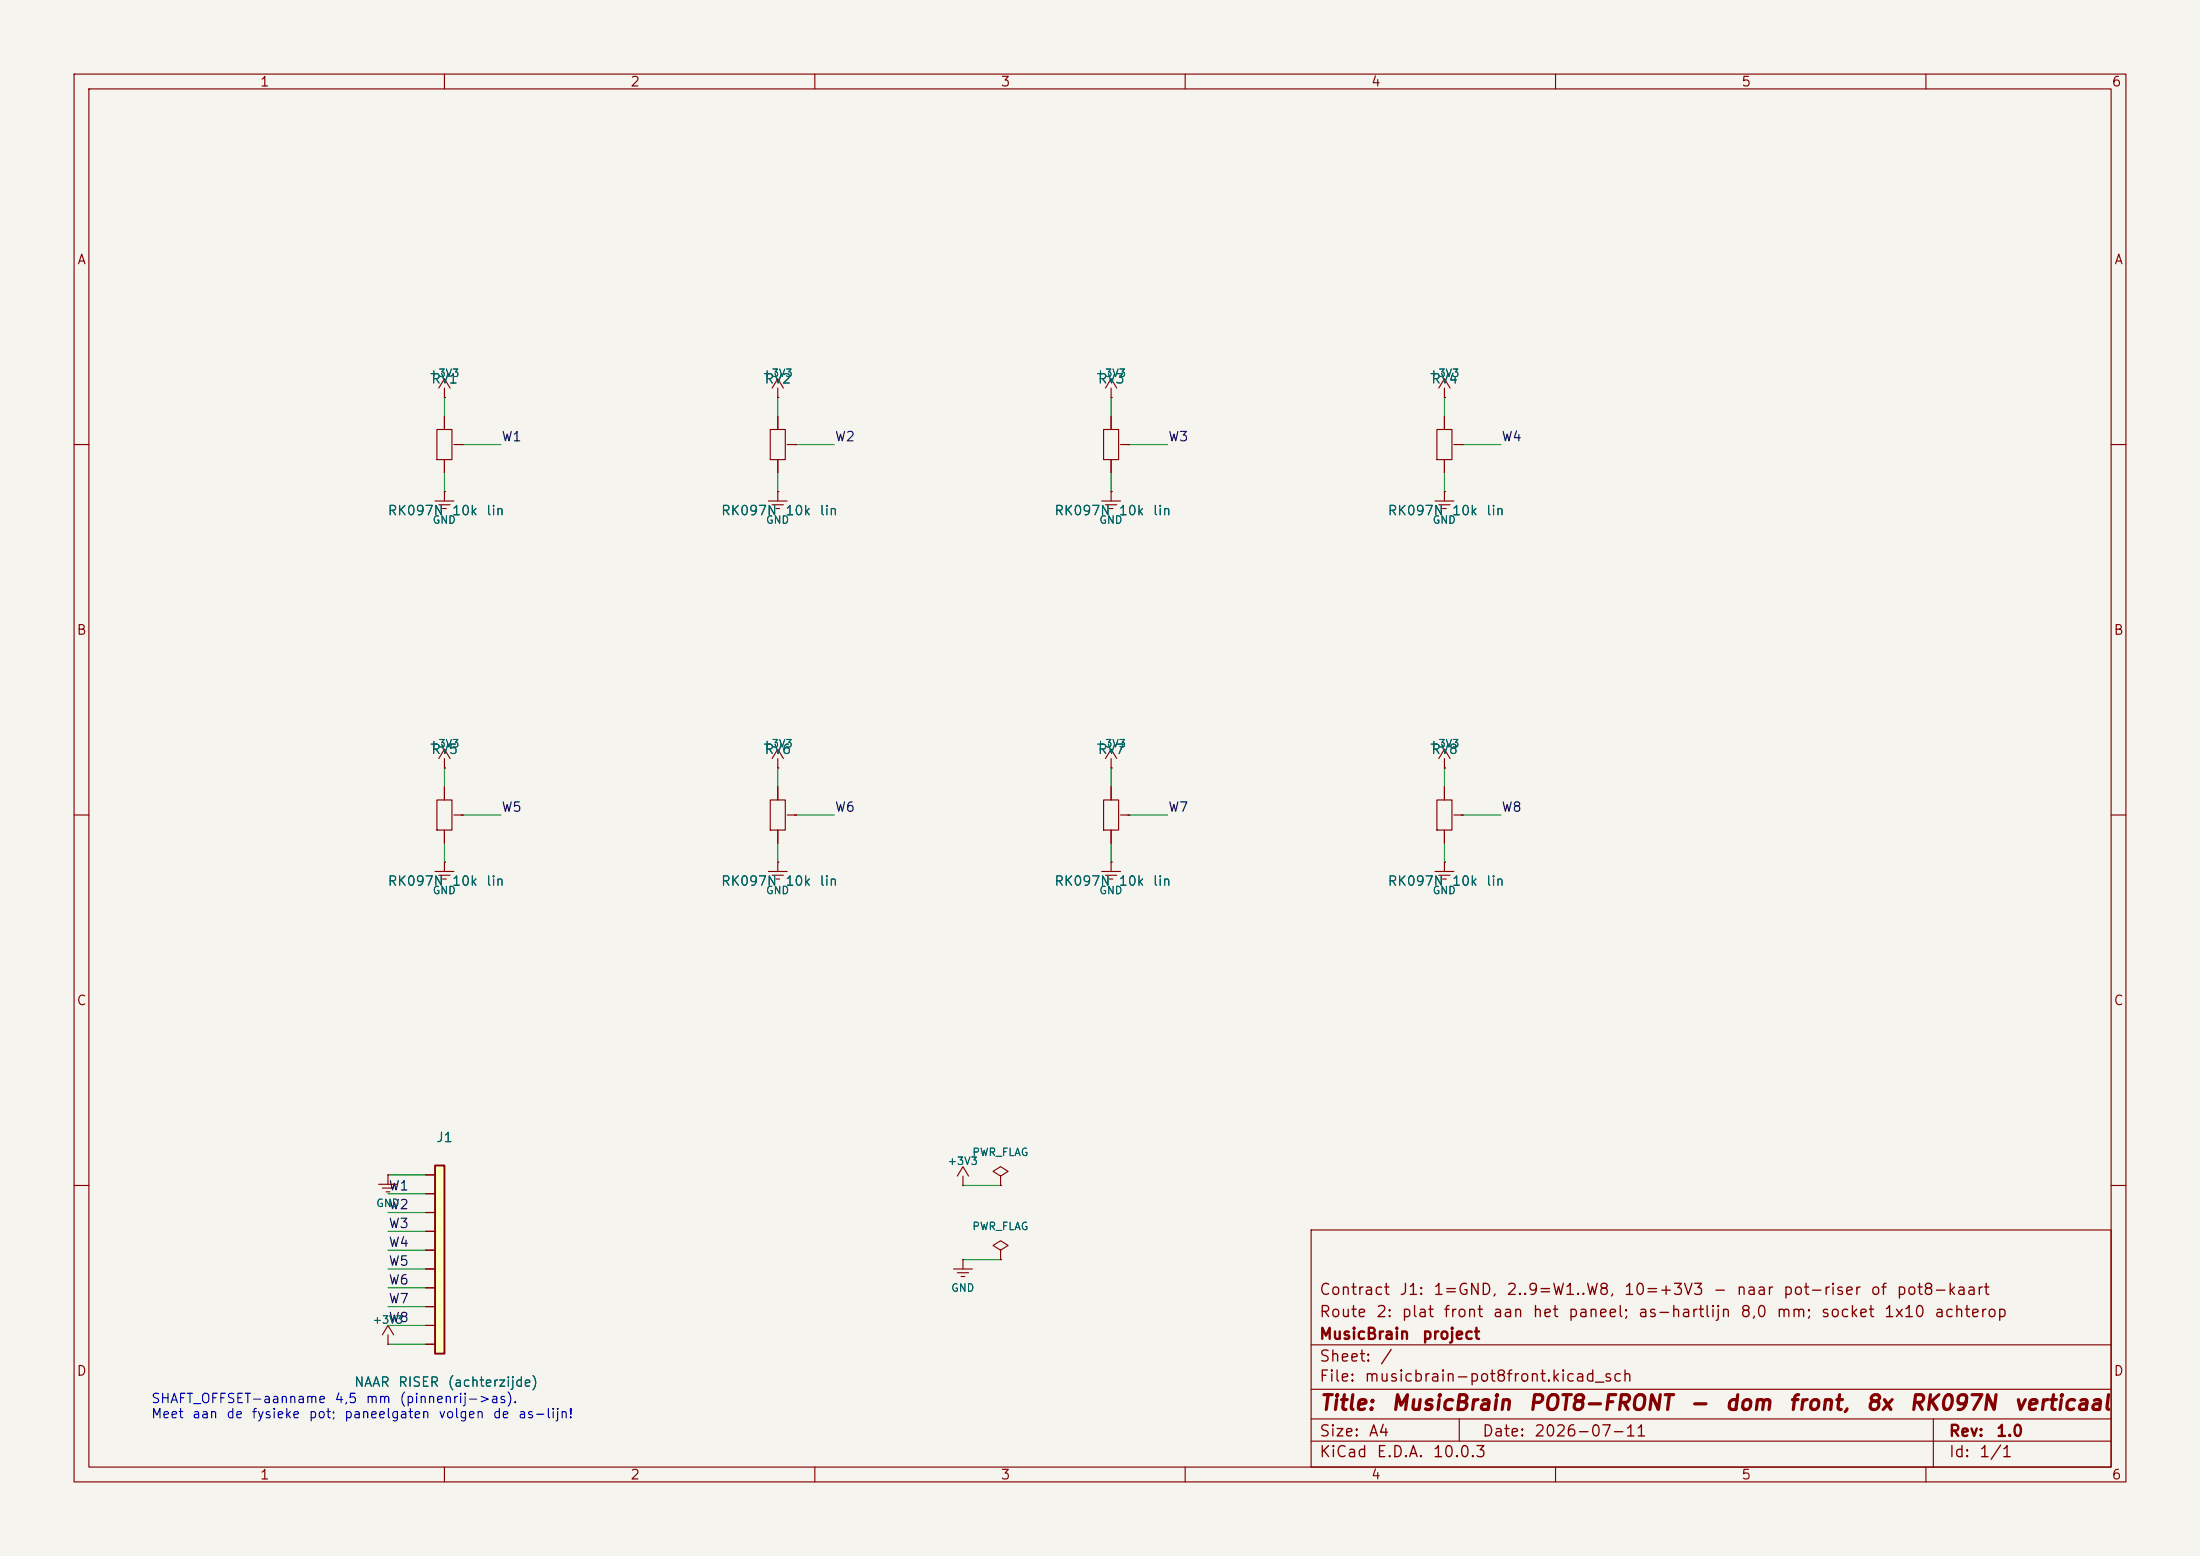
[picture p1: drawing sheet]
(kicad_sch
 (version 20231120)
 (generator "eeschema")
 (generator_version "8.0")
 (paper "A4")
 (title_block
  (title "MusicBrain POT8-FRONT - dom front, 8x RK097N verticaal")
  (date "2026-07-11")
  (rev "1.0")
  (company "MusicBrain project")
  (comment 1 "Route 2: plat front aan het paneel; as-hartlijn 8,0 mm; socket 1x10 achterop")
  (comment 2 "Contract J1: 1=GND, 2..9=W1..W8, 10=+3V3 - naar pot-riser of pot8-kaart"))
 (lib_symbols
  (symbol "Device:R_Potentiometer"
   (pin_names (offset 0) (hide yes)) (pin_numbers (hide yes))
   (property "Reference" "RV" (at 2.54 0 90) (effects (font (size 1.27 1.27))))
   (property "Value" "R_Potentiometer" (at -2.54 0 90) (effects (font (size 1.27 1.27))))
   (property "Footprint" "" (at 0 0 0) (effects (font (size 1.27 1.27)) (hide yes)))
   (property "Datasheet" "" (at 0 0 0) (effects (font (size 1.27 1.27)) (hide yes)))
   (symbol "R_Potentiometer_0_1"
    (polyline (pts (xy -1.016 -2.032) (xy 1.016 -2.032) (xy 1.016 2.032) (xy -1.016 2.032) (xy -1.016 -2.032)) (stroke (width 0) (type default)) (fill (type none)))
    (polyline (pts (xy 1.27 0) (xy 2.286 0)) (stroke (width 0) (type default)) (fill (type none))))
   (symbol "R_Potentiometer_1_1"
    (pin passive line (at 0 3.81 270) (length 1.778) (name "CW" (effects (font (size 1.27 1.27)))) (number "3" (effects (font (size 1.0 1.0)))))
    (pin passive line (at 2.54 0 180) (length 0.254) (name "W" (effects (font (size 1.27 1.27)))) (number "2" (effects (font (size 1.0 1.0)))))
    (pin passive line (at 0 -3.81 90) (length 1.778) (name "CCW" (effects (font (size 1.27 1.27)))) (number "1" (effects (font (size 1.0 1.0)))))))
  (symbol "Custom:Conn_01x10"
   (pin_names (offset 1.016) (hide yes)) (pin_numbers (hide yes))
   (property "Reference" "J" (at 0 15.24 0) (effects (font (size 1.27 1.27))))
   (property "Value" "Conn" (at 0 -15.24 0) (effects (font (size 1.27 1.27))))
   (property "Footprint" "" (at 0 0 0) (effects (font (size 1.27 1.27)) (hide yes)))
   (property "Datasheet" "" (at 0 0 0) (effects (font (size 1.27 1.27)) (hide yes)))
   (symbol "Conn_01x10_0_1"
    (rectangle (start -1.27 12.7) (end 0 -12.7) (stroke (width 0.254) (type default)) (fill (type background))))
   (symbol "Conn_01x10_1_1"
    (pin passive line (at -2.54 11.43 0) (length 1.27) (name "Pin_1" (effects (font (size 1.27 1.27)))) (number "1" (effects (font (size 1.0 1.0)))))
    (pin passive line (at -2.54 8.89 0) (length 1.27) (name "Pin_2" (effects (font (size 1.27 1.27)))) (number "2" (effects (font (size 1.0 1.0)))))
    (pin passive line (at -2.54 6.35 0) (length 1.27) (name "Pin_3" (effects (font (size 1.27 1.27)))) (number "3" (effects (font (size 1.0 1.0)))))
    (pin passive line (at -2.54 3.81 0) (length 1.27) (name "Pin_4" (effects (font (size 1.27 1.27)))) (number "4" (effects (font (size 1.0 1.0)))))
    (pin passive line (at -2.54 1.27 0) (length 1.27) (name "Pin_5" (effects (font (size 1.27 1.27)))) (number "5" (effects (font (size 1.0 1.0)))))
    (pin passive line (at -2.54 -1.27 0) (length 1.27) (name "Pin_6" (effects (font (size 1.27 1.27)))) (number "6" (effects (font (size 1.0 1.0)))))
    (pin passive line (at -2.54 -3.81 0) (length 1.27) (name "Pin_7" (effects (font (size 1.27 1.27)))) (number "7" (effects (font (size 1.0 1.0)))))
    (pin passive line (at -2.54 -6.35 0) (length 1.27) (name "Pin_8" (effects (font (size 1.27 1.27)))) (number "8" (effects (font (size 1.0 1.0)))))
    (pin passive line (at -2.54 -8.89 0) (length 1.27) (name "Pin_9" (effects (font (size 1.27 1.27)))) (number "9" (effects (font (size 1.0 1.0)))))
    (pin passive line (at -2.54 -11.43 0) (length 1.27) (name "Pin_10" (effects (font (size 1.27 1.27)))) (number "10" (effects (font (size 1.0 1.0)))))))
  (symbol "power:GND"
   (power)
   (pin_numbers (hide yes)) (pin_names (offset 0) (hide yes))
   (property "Reference" "#PWR" (at 0 -1.27 0) (effects (font (size 1.27 1.27)) (hide yes)))
   (property "Value" "GND" (at 0 -3.81 0) (effects (font (size 1.27 1.27))))
   (property "Footprint" "" (at 0 0 0) (effects (font (size 1.27 1.27)) (hide yes)))
   (property "Datasheet" "" (at 0 0 0) (effects (font (size 1.27 1.27)) (hide yes)))
   (symbol "GND_0_1"
    (polyline (pts (xy 0 0) (xy 0 -1.27)) (stroke (width 0) (type default)) (fill (type none)))
    (polyline (pts (xy -1.27 -1.27) (xy 1.27 -1.27)) (stroke (width 0) (type default)) (fill (type none)))
    (polyline (pts (xy -0.762 -1.778) (xy 0.762 -1.778)) (stroke (width 0) (type default)) (fill (type none)))
    (polyline (pts (xy -0.254 -2.286) (xy 0.254 -2.286)) (stroke (width 0) (type default)) (fill (type none))))
   (symbol "GND_1_1"
    (pin power_in line (at 0 0 270) (length 0) (name "GND" (effects (font (size 1.27 1.27)) (hide yes))) (number "1" (effects (font (size 1.0 1.0)))))))
  (symbol "power:+3V3"
   (power)
   (pin_numbers (hide yes)) (pin_names (offset 0) (hide yes))
   (property "Reference" "#PWR" (at 0 0 0) (effects (font (size 1.27 1.27)) (hide yes)))
   (property "Value" "+3V3" (at 0 3.302 0) (effects (font (size 1.27 1.27))))
   (property "Footprint" "" (at 0 0 0) (effects (font (size 1.27 1.27)) (hide yes)))
   (property "Datasheet" "" (at 0 0 0) (effects (font (size 1.27 1.27)) (hide yes)))
   (symbol "+3V3_0_1"
    (polyline (pts (xy 0 0) (xy 0 1.27)) (stroke (width 0) (type default)) (fill (type none)))
    (polyline (pts (xy -0.762 1.27) (xy 0 2.54) (xy 0.762 1.27)) (stroke (width 0) (type default)) (fill (type none))))
   (symbol "+3V3_1_1"
    (pin power_in line (at 0 0 90) (length 0) (name "+3V3" (effects (font (size 1.27 1.27)) (hide yes))) (number "1" (effects (font (size 1.0 1.0)))))))
  (symbol "power:PWR_FLAG"
   (power)
   (pin_numbers (hide yes)) (pin_names (offset 0) (hide yes))
   (property "Reference" "#FLG" (at 0 1.905 0) (effects (font (size 1.27 1.27)) (hide yes)))
   (property "Value" "PWR_FLAG" (at 0 3.81 0) (effects (font (size 1.27 1.27))))
   (property "Footprint" "" (at 0 0 0) (effects (font (size 1.27 1.27)) (hide yes)))
   (property "Datasheet" "" (at 0 0 0) (effects (font (size 1.27 1.27)) (hide yes)))
   (symbol "PWR_FLAG_0_1"
    (polyline (pts (xy 0 0) (xy 0 1.27) (xy -1.016 1.905) (xy 0 2.54) (xy 1.016 1.905) (xy 0 1.27)) (stroke (width 0) (type default)) (fill (type none))))
   (symbol "PWR_FLAG_1_1"
    (pin power_out line (at 0 0 90) (length 0) (name "pwr" (effects (font (size 1.27 1.27)) (hide yes))) (number "1" (effects (font (size 1.0 1.0))))))))
 (text "SHAFT_OFFSET-aanname 4,5 mm (pinnenrij->as).\nMeet aan de fysieke pot; paneelgaten volgen de as-lijn!" (exclude_from_sim no) (at 20.32 190 0) (effects (font (size 1.27 1.27)) (justify left)))
 (symbol (lib_id "Device:R_Potentiometer") (at 60 60 0) (unit 1) (exclude_from_sim no) (in_bom yes) (on_board yes) (dnp no)
  (property "Reference" "RV1" (at 60 51.11 0) (effects (font (size 1.27 1.27))))
  (property "Value" "RK097N 10k lin" (at 60 68.89 0) (effects (font (size 1.27 1.27))))
  (property "Footprint" "MusicBrain:RK097N_Vertical" (at 60 60 0) (effects (font (size 1.27 1.27)) (hide yes)))
  (property "Datasheet" "" (at 60 60 0) (effects (font (size 1.27 1.27)) (hide yes))))
 (wire (pts (xy 60 56.19) (xy 60 53.65)) (stroke (width 0) (type default)))
 (symbol (lib_id "power:+3V3") (at 60 53.65 0) (unit 1) (exclude_from_sim no) (in_bom yes) (on_board yes) (dnp no)
  (property "Reference" "#PWR001" (at 60 53.65 0) (effects (font (size 1.27 1.27)) (hide yes)))
  (property "Value" "+3V3" (at 60 50.348 0) (effects (font (size 1.016 1.016))))
  (property "Footprint" "" (at 60 53.65 0) (effects (font (size 1.27 1.27)) (hide yes)))
  (property "Datasheet" "" (at 60 53.65 0) (effects (font (size 1.27 1.27)) (hide yes))))
 (wire (pts (xy 60 63.81) (xy 60 66.35)) (stroke (width 0) (type default)))
 (symbol (lib_id "power:GND") (at 60 66.35 0) (unit 1) (exclude_from_sim no) (in_bom yes) (on_board yes) (dnp no)
  (property "Reference" "#PWR002" (at 60 66.35 0) (effects (font (size 1.27 1.27)) (hide yes)))
  (property "Value" "GND" (at 60 70.16 0) (effects (font (size 1.016 1.016))))
  (property "Footprint" "" (at 60 66.35 0) (effects (font (size 1.27 1.27)) (hide yes)))
  (property "Datasheet" "" (at 60 66.35 0) (effects (font (size 1.27 1.27)) (hide yes))))
 (wire (pts (xy 62.54 60) (xy 67.62 60)) (stroke (width 0) (type default)))
 (label "W1" (at 67.62 60 0) (effects (font (size 1.27 1.27)) (justify left bottom)))
 (symbol (lib_id "Device:R_Potentiometer") (at 105 60 0) (unit 1) (exclude_from_sim no) (in_bom yes) (on_board yes) (dnp no)
  (property "Reference" "RV2" (at 105 51.11 0) (effects (font (size 1.27 1.27))))
  (property "Value" "RK097N 10k lin" (at 105 68.89 0) (effects (font (size 1.27 1.27))))
  (property "Footprint" "MusicBrain:RK097N_Vertical" (at 105 60 0) (effects (font (size 1.27 1.27)) (hide yes)))
  (property "Datasheet" "" (at 105 60 0) (effects (font (size 1.27 1.27)) (hide yes))))
 (wire (pts (xy 105 56.19) (xy 105 53.65)) (stroke (width 0) (type default)))
 (symbol (lib_id "power:+3V3") (at 105 53.65 0) (unit 1) (exclude_from_sim no) (in_bom yes) (on_board yes) (dnp no)
  (property "Reference" "#PWR003" (at 105 53.65 0) (effects (font (size 1.27 1.27)) (hide yes)))
  (property "Value" "+3V3" (at 105 50.348 0) (effects (font (size 1.016 1.016))))
  (property "Footprint" "" (at 105 53.65 0) (effects (font (size 1.27 1.27)) (hide yes)))
  (property "Datasheet" "" (at 105 53.65 0) (effects (font (size 1.27 1.27)) (hide yes))))
 (wire (pts (xy 105 63.81) (xy 105 66.35)) (stroke (width 0) (type default)))
 (symbol (lib_id "power:GND") (at 105 66.35 0) (unit 1) (exclude_from_sim no) (in_bom yes) (on_board yes) (dnp no)
  (property "Reference" "#PWR004" (at 105 66.35 0) (effects (font (size 1.27 1.27)) (hide yes)))
  (property "Value" "GND" (at 105 70.16 0) (effects (font (size 1.016 1.016))))
  (property "Footprint" "" (at 105 66.35 0) (effects (font (size 1.27 1.27)) (hide yes)))
  (property "Datasheet" "" (at 105 66.35 0) (effects (font (size 1.27 1.27)) (hide yes))))
 (wire (pts (xy 107.54 60) (xy 112.62 60)) (stroke (width 0) (type default)))
 (label "W2" (at 112.62 60 0) (effects (font (size 1.27 1.27)) (justify left bottom)))
 (symbol (lib_id "Device:R_Potentiometer") (at 150 60 0) (unit 1) (exclude_from_sim no) (in_bom yes) (on_board yes) (dnp no)
  (property "Reference" "RV3" (at 150 51.11 0) (effects (font (size 1.27 1.27))))
  (property "Value" "RK097N 10k lin" (at 150 68.89 0) (effects (font (size 1.27 1.27))))
  (property "Footprint" "MusicBrain:RK097N_Vertical" (at 150 60 0) (effects (font (size 1.27 1.27)) (hide yes)))
  (property "Datasheet" "" (at 150 60 0) (effects (font (size 1.27 1.27)) (hide yes))))
 (wire (pts (xy 150 56.19) (xy 150 53.65)) (stroke (width 0) (type default)))
 (symbol (lib_id "power:+3V3") (at 150 53.65 0) (unit 1) (exclude_from_sim no) (in_bom yes) (on_board yes) (dnp no)
  (property "Reference" "#PWR005" (at 150 53.65 0) (effects (font (size 1.27 1.27)) (hide yes)))
  (property "Value" "+3V3" (at 150 50.348 0) (effects (font (size 1.016 1.016))))
  (property "Footprint" "" (at 150 53.65 0) (effects (font (size 1.27 1.27)) (hide yes)))
  (property "Datasheet" "" (at 150 53.65 0) (effects (font (size 1.27 1.27)) (hide yes))))
 (wire (pts (xy 150 63.81) (xy 150 66.35)) (stroke (width 0) (type default)))
 (symbol (lib_id "power:GND") (at 150 66.35 0) (unit 1) (exclude_from_sim no) (in_bom yes) (on_board yes) (dnp no)
  (property "Reference" "#PWR006" (at 150 66.35 0) (effects (font (size 1.27 1.27)) (hide yes)))
  (property "Value" "GND" (at 150 70.16 0) (effects (font (size 1.016 1.016))))
  (property "Footprint" "" (at 150 66.35 0) (effects (font (size 1.27 1.27)) (hide yes)))
  (property "Datasheet" "" (at 150 66.35 0) (effects (font (size 1.27 1.27)) (hide yes))))
 (wire (pts (xy 152.54 60) (xy 157.62 60)) (stroke (width 0) (type default)))
 (label "W3" (at 157.62 60 0) (effects (font (size 1.27 1.27)) (justify left bottom)))
 (symbol (lib_id "Device:R_Potentiometer") (at 195 60 0) (unit 1) (exclude_from_sim no) (in_bom yes) (on_board yes) (dnp no)
  (property "Reference" "RV4" (at 195 51.11 0) (effects (font (size 1.27 1.27))))
  (property "Value" "RK097N 10k lin" (at 195 68.89 0) (effects (font (size 1.27 1.27))))
  (property "Footprint" "MusicBrain:RK097N_Vertical" (at 195 60 0) (effects (font (size 1.27 1.27)) (hide yes)))
  (property "Datasheet" "" (at 195 60 0) (effects (font (size 1.27 1.27)) (hide yes))))
 (wire (pts (xy 195 56.19) (xy 195 53.65)) (stroke (width 0) (type default)))
 (symbol (lib_id "power:+3V3") (at 195 53.65 0) (unit 1) (exclude_from_sim no) (in_bom yes) (on_board yes) (dnp no)
  (property "Reference" "#PWR007" (at 195 53.65 0) (effects (font (size 1.27 1.27)) (hide yes)))
  (property "Value" "+3V3" (at 195 50.348 0) (effects (font (size 1.016 1.016))))
  (property "Footprint" "" (at 195 53.65 0) (effects (font (size 1.27 1.27)) (hide yes)))
  (property "Datasheet" "" (at 195 53.65 0) (effects (font (size 1.27 1.27)) (hide yes))))
 (wire (pts (xy 195 63.81) (xy 195 66.35)) (stroke (width 0) (type default)))
 (symbol (lib_id "power:GND") (at 195 66.35 0) (unit 1) (exclude_from_sim no) (in_bom yes) (on_board yes) (dnp no)
  (property "Reference" "#PWR008" (at 195 66.35 0) (effects (font (size 1.27 1.27)) (hide yes)))
  (property "Value" "GND" (at 195 70.16 0) (effects (font (size 1.016 1.016))))
  (property "Footprint" "" (at 195 66.35 0) (effects (font (size 1.27 1.27)) (hide yes)))
  (property "Datasheet" "" (at 195 66.35 0) (effects (font (size 1.27 1.27)) (hide yes))))
 (wire (pts (xy 197.54 60) (xy 202.62 60)) (stroke (width 0) (type default)))
 (label "W4" (at 202.62 60 0) (effects (font (size 1.27 1.27)) (justify left bottom)))
 (symbol (lib_id "Device:R_Potentiometer") (at 60 110 0) (unit 1) (exclude_from_sim no) (in_bom yes) (on_board yes) (dnp no)
  (property "Reference" "RV5" (at 60 101.11 0) (effects (font (size 1.27 1.27))))
  (property "Value" "RK097N 10k lin" (at 60 118.89 0) (effects (font (size 1.27 1.27))))
  (property "Footprint" "MusicBrain:RK097N_Vertical" (at 60 110 0) (effects (font (size 1.27 1.27)) (hide yes)))
  (property "Datasheet" "" (at 60 110 0) (effects (font (size 1.27 1.27)) (hide yes))))
 (wire (pts (xy 60 106.19) (xy 60 103.65)) (stroke (width 0) (type default)))
 (symbol (lib_id "power:+3V3") (at 60 103.65 0) (unit 1) (exclude_from_sim no) (in_bom yes) (on_board yes) (dnp no)
  (property "Reference" "#PWR009" (at 60 103.65 0) (effects (font (size 1.27 1.27)) (hide yes)))
  (property "Value" "+3V3" (at 60 100.348 0) (effects (font (size 1.016 1.016))))
  (property "Footprint" "" (at 60 103.65 0) (effects (font (size 1.27 1.27)) (hide yes)))
  (property "Datasheet" "" (at 60 103.65 0) (effects (font (size 1.27 1.27)) (hide yes))))
 (wire (pts (xy 60 113.81) (xy 60 116.35)) (stroke (width 0) (type default)))
 (symbol (lib_id "power:GND") (at 60 116.35 0) (unit 1) (exclude_from_sim no) (in_bom yes) (on_board yes) (dnp no)
  (property "Reference" "#PWR010" (at 60 116.35 0) (effects (font (size 1.27 1.27)) (hide yes)))
  (property "Value" "GND" (at 60 120.16 0) (effects (font (size 1.016 1.016))))
  (property "Footprint" "" (at 60 116.35 0) (effects (font (size 1.27 1.27)) (hide yes)))
  (property "Datasheet" "" (at 60 116.35 0) (effects (font (size 1.27 1.27)) (hide yes))))
 (wire (pts (xy 62.54 110) (xy 67.62 110)) (stroke (width 0) (type default)))
 (label "W5" (at 67.62 110 0) (effects (font (size 1.27 1.27)) (justify left bottom)))
 (symbol (lib_id "Device:R_Potentiometer") (at 105 110 0) (unit 1) (exclude_from_sim no) (in_bom yes) (on_board yes) (dnp no)
  (property "Reference" "RV6" (at 105 101.11 0) (effects (font (size 1.27 1.27))))
  (property "Value" "RK097N 10k lin" (at 105 118.89 0) (effects (font (size 1.27 1.27))))
  (property "Footprint" "MusicBrain:RK097N_Vertical" (at 105 110 0) (effects (font (size 1.27 1.27)) (hide yes)))
  (property "Datasheet" "" (at 105 110 0) (effects (font (size 1.27 1.27)) (hide yes))))
 (wire (pts (xy 105 106.19) (xy 105 103.65)) (stroke (width 0) (type default)))
 (symbol (lib_id "power:+3V3") (at 105 103.65 0) (unit 1) (exclude_from_sim no) (in_bom yes) (on_board yes) (dnp no)
  (property "Reference" "#PWR011" (at 105 103.65 0) (effects (font (size 1.27 1.27)) (hide yes)))
  (property "Value" "+3V3" (at 105 100.348 0) (effects (font (size 1.016 1.016))))
  (property "Footprint" "" (at 105 103.65 0) (effects (font (size 1.27 1.27)) (hide yes)))
  (property "Datasheet" "" (at 105 103.65 0) (effects (font (size 1.27 1.27)) (hide yes))))
 (wire (pts (xy 105 113.81) (xy 105 116.35)) (stroke (width 0) (type default)))
 (symbol (lib_id "power:GND") (at 105 116.35 0) (unit 1) (exclude_from_sim no) (in_bom yes) (on_board yes) (dnp no)
  (property "Reference" "#PWR012" (at 105 116.35 0) (effects (font (size 1.27 1.27)) (hide yes)))
  (property "Value" "GND" (at 105 120.16 0) (effects (font (size 1.016 1.016))))
  (property "Footprint" "" (at 105 116.35 0) (effects (font (size 1.27 1.27)) (hide yes)))
  (property "Datasheet" "" (at 105 116.35 0) (effects (font (size 1.27 1.27)) (hide yes))))
 (wire (pts (xy 107.54 110) (xy 112.62 110)) (stroke (width 0) (type default)))
 (label "W6" (at 112.62 110 0) (effects (font (size 1.27 1.27)) (justify left bottom)))
 (symbol (lib_id "Device:R_Potentiometer") (at 150 110 0) (unit 1) (exclude_from_sim no) (in_bom yes) (on_board yes) (dnp no)
  (property "Reference" "RV7" (at 150 101.11 0) (effects (font (size 1.27 1.27))))
  (property "Value" "RK097N 10k lin" (at 150 118.89 0) (effects (font (size 1.27 1.27))))
  (property "Footprint" "MusicBrain:RK097N_Vertical" (at 150 110 0) (effects (font (size 1.27 1.27)) (hide yes)))
  (property "Datasheet" "" (at 150 110 0) (effects (font (size 1.27 1.27)) (hide yes))))
 (wire (pts (xy 150 106.19) (xy 150 103.65)) (stroke (width 0) (type default)))
 (symbol (lib_id "power:+3V3") (at 150 103.65 0) (unit 1) (exclude_from_sim no) (in_bom yes) (on_board yes) (dnp no)
  (property "Reference" "#PWR013" (at 150 103.65 0) (effects (font (size 1.27 1.27)) (hide yes)))
  (property "Value" "+3V3" (at 150 100.348 0) (effects (font (size 1.016 1.016))))
  (property "Footprint" "" (at 150 103.65 0) (effects (font (size 1.27 1.27)) (hide yes)))
  (property "Datasheet" "" (at 150 103.65 0) (effects (font (size 1.27 1.27)) (hide yes))))
 (wire (pts (xy 150 113.81) (xy 150 116.35)) (stroke (width 0) (type default)))
 (symbol (lib_id "power:GND") (at 150 116.35 0) (unit 1) (exclude_from_sim no) (in_bom yes) (on_board yes) (dnp no)
  (property "Reference" "#PWR014" (at 150 116.35 0) (effects (font (size 1.27 1.27)) (hide yes)))
  (property "Value" "GND" (at 150 120.16 0) (effects (font (size 1.016 1.016))))
  (property "Footprint" "" (at 150 116.35 0) (effects (font (size 1.27 1.27)) (hide yes)))
  (property "Datasheet" "" (at 150 116.35 0) (effects (font (size 1.27 1.27)) (hide yes))))
 (wire (pts (xy 152.54 110) (xy 157.62 110)) (stroke (width 0) (type default)))
 (label "W7" (at 157.62 110 0) (effects (font (size 1.27 1.27)) (justify left bottom)))
 (symbol (lib_id "Device:R_Potentiometer") (at 195 110 0) (unit 1) (exclude_from_sim no) (in_bom yes) (on_board yes) (dnp no)
  (property "Reference" "RV8" (at 195 101.11 0) (effects (font (size 1.27 1.27))))
  (property "Value" "RK097N 10k lin" (at 195 118.89 0) (effects (font (size 1.27 1.27))))
  (property "Footprint" "MusicBrain:RK097N_Vertical" (at 195 110 0) (effects (font (size 1.27 1.27)) (hide yes)))
  (property "Datasheet" "" (at 195 110 0) (effects (font (size 1.27 1.27)) (hide yes))))
 (wire (pts (xy 195 106.19) (xy 195 103.65)) (stroke (width 0) (type default)))
 (symbol (lib_id "power:+3V3") (at 195 103.65 0) (unit 1) (exclude_from_sim no) (in_bom yes) (on_board yes) (dnp no)
  (property "Reference" "#PWR015" (at 195 103.65 0) (effects (font (size 1.27 1.27)) (hide yes)))
  (property "Value" "+3V3" (at 195 100.348 0) (effects (font (size 1.016 1.016))))
  (property "Footprint" "" (at 195 103.65 0) (effects (font (size 1.27 1.27)) (hide yes)))
  (property "Datasheet" "" (at 195 103.65 0) (effects (font (size 1.27 1.27)) (hide yes))))
 (wire (pts (xy 195 113.81) (xy 195 116.35)) (stroke (width 0) (type default)))
 (symbol (lib_id "power:GND") (at 195 116.35 0) (unit 1) (exclude_from_sim no) (in_bom yes) (on_board yes) (dnp no)
  (property "Reference" "#PWR016" (at 195 116.35 0) (effects (font (size 1.27 1.27)) (hide yes)))
  (property "Value" "GND" (at 195 120.16 0) (effects (font (size 1.016 1.016))))
  (property "Footprint" "" (at 195 116.35 0) (effects (font (size 1.27 1.27)) (hide yes)))
  (property "Datasheet" "" (at 195 116.35 0) (effects (font (size 1.27 1.27)) (hide yes))))
 (wire (pts (xy 197.54 110) (xy 202.62 110)) (stroke (width 0) (type default)))
 (label "W8" (at 202.62 110 0) (effects (font (size 1.27 1.27)) (justify left bottom)))
 (symbol (lib_id "Custom:Conn_01x10") (at 60 170 0) (unit 1) (exclude_from_sim no) (in_bom yes) (on_board yes) (dnp no)
  (property "Reference" "J1" (at 60 153.49 0) (effects (font (size 1.27 1.27))))
  (property "Value" "NAAR RISER (achterzijde)" (at 60 186.51 0) (effects (font (size 1.27 1.27))))
  (property "Footprint" "MusicBrain:Socket_1x10_backside" (at 60 170 0) (effects (font (size 1.27 1.27)) (hide yes)))
  (property "Datasheet" "" (at 60 170 0) (effects (font (size 1.27 1.27)) (hide yes))))
 (wire (pts (xy 57.46 158.57) (xy 52.38 158.57)) (stroke (width 0) (type default)))
 (symbol (lib_id "power:GND") (at 52.38 158.57 0) (unit 1) (exclude_from_sim no) (in_bom yes) (on_board yes) (dnp no)
  (property "Reference" "#PWR017" (at 52.38 158.57 0) (effects (font (size 1.27 1.27)) (hide yes)))
  (property "Value" "GND" (at 52.38 162.38 0) (effects (font (size 1.016 1.016))))
  (property "Footprint" "" (at 52.38 158.57 0) (effects (font (size 1.27 1.27)) (hide yes)))
  (property "Datasheet" "" (at 52.38 158.57 0) (effects (font (size 1.27 1.27)) (hide yes))))
 (wire (pts (xy 57.46 161.11) (xy 52.38 161.11)) (stroke (width 0) (type default)))
 (label "W1" (at 52.38 161.11 0) (effects (font (size 1.27 1.27)) (justify left bottom)))
 (wire (pts (xy 57.46 163.65) (xy 52.38 163.65)) (stroke (width 0) (type default)))
 (label "W2" (at 52.38 163.65 0) (effects (font (size 1.27 1.27)) (justify left bottom)))
 (wire (pts (xy 57.46 166.19) (xy 52.38 166.19)) (stroke (width 0) (type default)))
 (label "W3" (at 52.38 166.19 0) (effects (font (size 1.27 1.27)) (justify left bottom)))
 (wire (pts (xy 57.46 168.73) (xy 52.38 168.73)) (stroke (width 0) (type default)))
 (label "W4" (at 52.38 168.73 0) (effects (font (size 1.27 1.27)) (justify left bottom)))
 (wire (pts (xy 57.46 171.27) (xy 52.38 171.27)) (stroke (width 0) (type default)))
 (label "W5" (at 52.38 171.27 0) (effects (font (size 1.27 1.27)) (justify left bottom)))
 (wire (pts (xy 57.46 173.81) (xy 52.38 173.81)) (stroke (width 0) (type default)))
 (label "W6" (at 52.38 173.81 0) (effects (font (size 1.27 1.27)) (justify left bottom)))
 (wire (pts (xy 57.46 176.35) (xy 52.38 176.35)) (stroke (width 0) (type default)))
 (label "W7" (at 52.38 176.35 0) (effects (font (size 1.27 1.27)) (justify left bottom)))
 (wire (pts (xy 57.46 178.89) (xy 52.38 178.89)) (stroke (width 0) (type default)))
 (label "W8" (at 52.38 178.89 0) (effects (font (size 1.27 1.27)) (justify left bottom)))
 (wire (pts (xy 57.46 181.43) (xy 52.38 181.43)) (stroke (width 0) (type default)))
 (symbol (lib_id "power:+3V3") (at 52.38 181.43 0) (unit 1) (exclude_from_sim no) (in_bom yes) (on_board yes) (dnp no)
  (property "Reference" "#PWR018" (at 52.38 181.43 0) (effects (font (size 1.27 1.27)) (hide yes)))
  (property "Value" "+3V3" (at 52.38 178.128 0) (effects (font (size 1.016 1.016))))
  (property "Footprint" "" (at 52.38 181.43 0) (effects (font (size 1.27 1.27)) (hide yes)))
  (property "Datasheet" "" (at 52.38 181.43 0) (effects (font (size 1.27 1.27)) (hide yes))))
 (wire (pts (xy 130 170) (xy 135.08 170)) (stroke (width 0) (type default)))
 (symbol (lib_id "power:GND") (at 130 170 0) (unit 1) (exclude_from_sim no) (in_bom yes) (on_board yes) (dnp no)
  (property "Reference" "#PWR019" (at 130 170 0) (effects (font (size 1.27 1.27)) (hide yes)))
  (property "Value" "GND" (at 130 173.81 0) (effects (font (size 1.016 1.016))))
  (property "Footprint" "" (at 130 170 0) (effects (font (size 1.27 1.27)) (hide yes)))
  (property "Datasheet" "" (at 130 170 0) (effects (font (size 1.27 1.27)) (hide yes))))
 (symbol (lib_id "power:PWR_FLAG") (at 135.08 170 0) (unit 1) (exclude_from_sim no) (in_bom yes) (on_board yes) (dnp no)
  (property "Reference" "#FLG01" (at 135.08 170 0) (effects (font (size 1.27 1.27)) (hide yes)))
  (property "Value" "PWR_FLAG" (at 135.08 165.5 0) (effects (font (size 1.016 1.016))))
  (property "Footprint" "" (at 135.08 170 0) (effects (font (size 1.27 1.27)) (hide yes)))
  (property "Datasheet" "" (at 135.08 170 0) (effects (font (size 1.27 1.27)) (hide yes))))
 (wire (pts (xy 130 160) (xy 135.08 160)) (stroke (width 0) (type default)))
 (symbol (lib_id "power:+3V3") (at 130 160 0) (unit 1) (exclude_from_sim no) (in_bom yes) (on_board yes) (dnp no)
  (property "Reference" "#PWR020" (at 130 160 0) (effects (font (size 1.27 1.27)) (hide yes)))
  (property "Value" "+3V3" (at 130 156.698 0) (effects (font (size 1.016 1.016))))
  (property "Footprint" "" (at 130 160 0) (effects (font (size 1.27 1.27)) (hide yes)))
  (property "Datasheet" "" (at 130 160 0) (effects (font (size 1.27 1.27)) (hide yes))))
 (symbol (lib_id "power:PWR_FLAG") (at 135.08 160 0) (unit 1) (exclude_from_sim no) (in_bom yes) (on_board yes) (dnp no)
  (property "Reference" "#FLG02" (at 135.08 160 0) (effects (font (size 1.27 1.27)) (hide yes)))
  (property "Value" "PWR_FLAG" (at 135.08 155.5 0) (effects (font (size 1.016 1.016))))
  (property "Footprint" "" (at 135.08 160 0) (effects (font (size 1.27 1.27)) (hide yes)))
  (property "Datasheet" "" (at 135.08 160 0) (effects (font (size 1.27 1.27)) (hide yes))))
 (sheet_instances (path "" (page "1"))))
